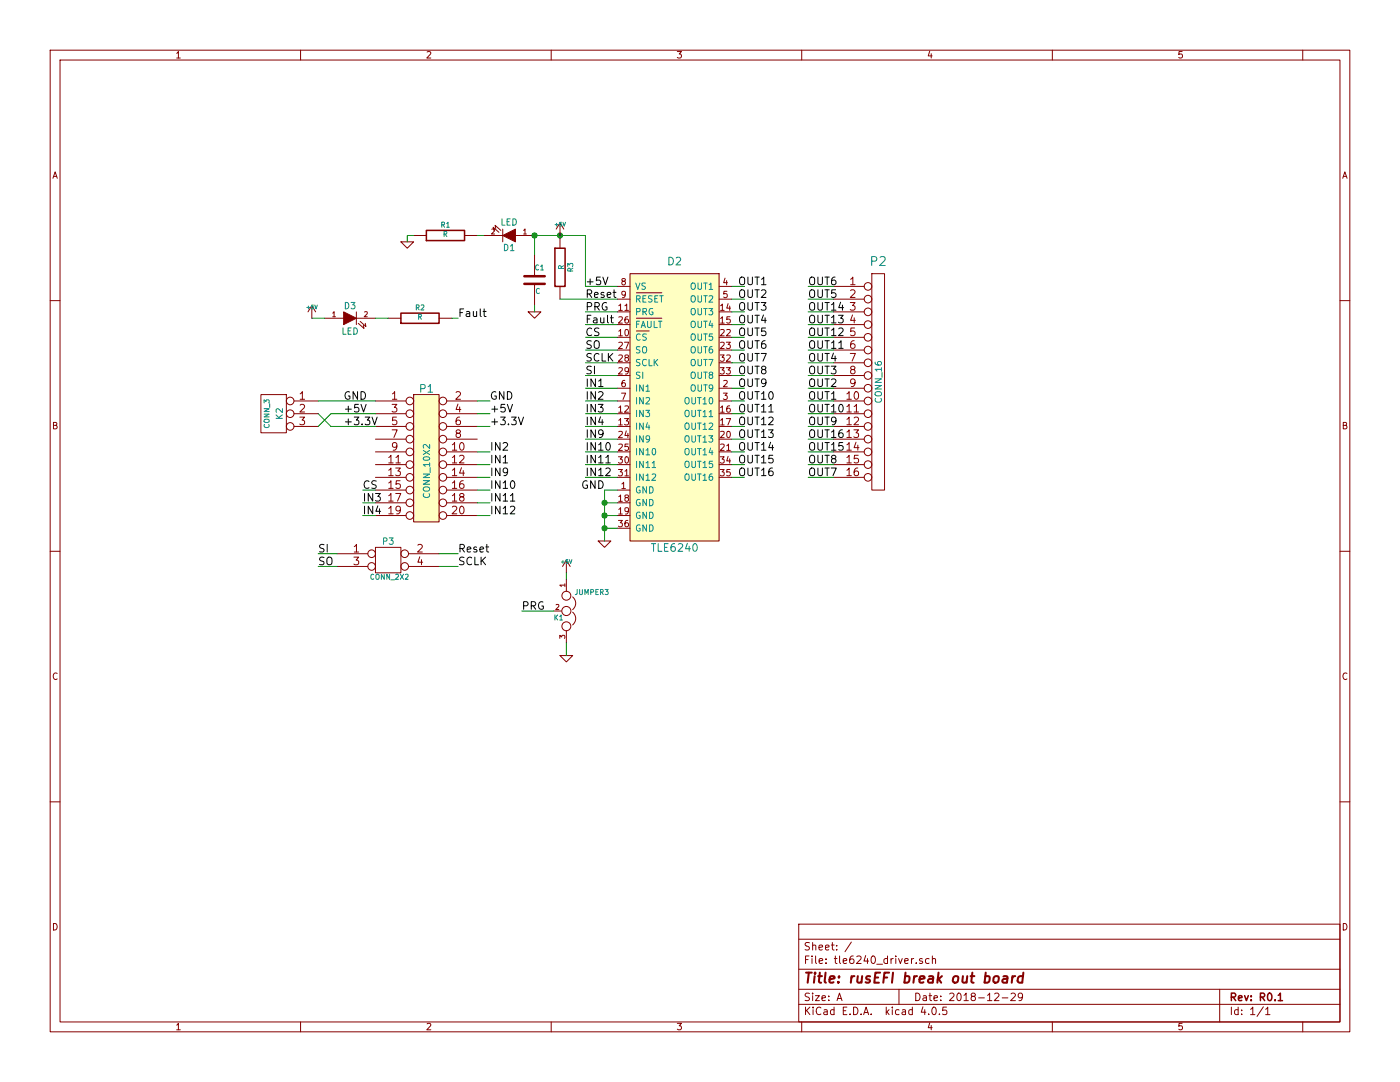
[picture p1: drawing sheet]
EESchema Schematic File Version 2
LIBS:KICAD_Older_Version
LIBS:power
LIBS:device
LIBS:transistors
LIBS:conn
LIBS:linear
LIBS:regul
LIBS:74xx
LIBS:cmos4000
LIBS:adc-dac
LIBS:memory
LIBS:xilinx
LIBS:microcontrollers
LIBS:dsp
LIBS:microchip
LIBS:analog_switches
LIBS:motorola
LIBS:texas
LIBS:intel
LIBS:audio
LIBS:interface
LIBS:digital-audio
LIBS:philips
LIBS:display
LIBS:cypress
LIBS:siliconi
LIBS:opto
LIBS:atmel
LIBS:contrib
LIBS:valves
LIBS:tle6240
LIBS:conn_16
LIBS:tle6240_driver-cache
EELAYER 25 0
EELAYER END
$Descr A 11000 8500
encoding utf-8
Sheet 1 1
Title "rusEFI break out board"
Date "2018-12-29"
Rev "R0.1"
Comp ""
Comment1 ""
Comment2 ""
Comment3 ""
Comment4 ""
$EndDescr
$Comp
L TLE6240 D2
U 1 1
P 5300 2900
F 0 "D2" H 5300 3750 60  0000 C CNN
F 1 "TLE6240" H 5300 1500 60  0000 C CNN
F 2 "~" H 5300 2900 60  0000 C CNN
F 3 "~" H 5300 2900 60  0000 C CNN
	1    5300 2900
	1    0    0    -1  
$EndComp
$Comp
L GND #PWR01
U 1 1
P 4750 4250
F 0 "#PWR01" H 4750 4250 30  0001 C CNN
F 1 "GND" H 4750 4180 30  0001 C CNN
F 2 "" H 4750 4250 60  0000 C CNN
F 3 "" H 4750 4250 60  0000 C CNN
	1    4750 4250
	1    0    0    -1  
$EndComp
$Comp
L C C1
U 1 1
P 4200 2200
F 0 "C1" H 4200 2300 40  0000 L CNN
F 1 "C" H 4206 2115 40  0000 L CNN
F 2 "~" H 4238 2050 30  0000 C CNN
F 3 "~" H 4200 2200 60  0000 C CNN
	1    4200 2200
	1    0    0    -1  
$EndComp
$Comp
L GND #PWR02
U 1 1
P 4200 2450
F 0 "#PWR02" H 4200 2450 30  0001 C CNN
F 1 "GND" H 4200 2380 30  0001 C CNN
F 2 "" H 4200 2450 60  0000 C CNN
F 3 "" H 4200 2450 60  0000 C CNN
	1    4200 2450
	1    0    0    -1  
$EndComp
Text Label 5800 2250 0    60   ~ 0
OUT1
Text Label 5800 2350 0    60   ~ 0
OUT2
Text Label 5800 2450 0    60   ~ 0
OUT3
Text Label 5800 2550 0    60   ~ 0
OUT4
Text Label 5800 2650 0    60   ~ 0
OUT5
Text Label 5800 2750 0    60   ~ 0
OUT6
Text Label 5800 2850 0    60   ~ 0
OUT7
Text Label 5800 2950 0    60   ~ 0
OUT8
Text Label 5800 3050 0    60   ~ 0
OUT9
Text Label 5800 3150 0    60   ~ 0
OUT10
Text Label 5800 3250 0    60   ~ 0
OUT11
Text Label 5800 3350 0    60   ~ 0
OUT12
Text Label 5800 3450 0    60   ~ 0
OUT13
Text Label 5800 3550 0    60   ~ 0
OUT14
Text Label 5800 3650 0    60   ~ 0
OUT15
Text Label 5800 3750 0    60   ~ 0
OUT16
Text Label 6350 3350 0    60   ~ 0
OUT9
Text Label 6350 3250 0    60   ~ 0
OUT10
Text Label 6350 3150 0    60   ~ 0
OUT1
Text Label 6350 3050 0    60   ~ 0
OUT2
Text Label 6350 2950 0    60   ~ 0
OUT3
Text Label 6350 2850 0    60   ~ 0
OUT4
Text Label 6350 2750 0    60   ~ 0
OUT11
Text Label 6350 2650 0    60   ~ 0
OUT12
Text Label 6350 2550 0    60   ~ 0
OUT13
Text Label 6350 2450 0    60   ~ 0
OUT14
Text Label 6350 2350 0    60   ~ 0
OUT5
Text Label 6350 2250 0    60   ~ 0
OUT6
Text Label 6350 3750 0    60   ~ 0
OUT7
Text Label 6350 3650 0    60   ~ 0
OUT8
Text Label 6350 3550 0    60   ~ 0
OUT15
Text Label 6350 3450 0    60   ~ 0
OUT16
$Comp
L LED D1
U 1 1
P 4000 1850
F 0 "D1" H 4000 1950 50  0000 C CNN
F 1 "LED" H 4000 1750 50  0000 C CNN
F 2 "~" H 4000 1850 60  0000 C CNN
F 3 "~" H 4000 1850 60  0000 C CNN
	1    4000 1850
	-1   0    0    1   
$EndComp
$Comp
L R R1
U 1 1
P 3500 1850
F 0 "R1" V 3580 1850 40  0000 C CNN
F 1 "R" V 3507 1851 40  0000 C CNN
F 2 "~" V 3430 1850 30  0000 C CNN
F 3 "~" H 3500 1850 30  0000 C CNN
	1    3500 1850
	0    -1   -1   0   
$EndComp
$Comp
L GND #PWR03
U 1 1
P 3200 1900
F 0 "#PWR03" H 3200 1900 30  0001 C CNN
F 1 "GND" H 3200 1830 30  0001 C CNN
F 2 "" H 3200 1900 60  0000 C CNN
F 3 "" H 3200 1900 60  0000 C CNN
	1    3200 1900
	1    0    0    -1  
$EndComp
Text Label 4600 2350 0    60   ~ 0
Reset
Text Label 4600 2450 0    60   ~ 0
PRG
Text Label 4600 2550 0    60   ~ 0
Fault
Text Label 4600 2650 0    60   ~ 0
CS
Text Label 4600 2750 0    60   ~ 0
SO
Text Label 4600 2850 0    60   ~ 0
SCLK
Text Label 4600 2950 0    60   ~ 0
SI
Text Label 4600 3050 0    60   ~ 0
IN1
Text Label 4600 3150 0    60   ~ 0
IN2
Text Label 4600 3250 0    60   ~ 0
IN3
Text Label 4600 3350 0    60   ~ 0
IN4
Text Label 4600 3450 0    60   ~ 0
IN9
Text Label 4600 3550 0    60   ~ 0
IN10
Text Label 4600 3650 0    60   ~ 0
IN11
Text Label 4600 3750 0    60   ~ 0
IN12
Text Label 3850 3950 0    60   ~ 0
IN11
Text Label 3600 4450 0    60   ~ 0
SCLK
Text Label 3850 3850 0    60   ~ 0
IN10
Text Label 3850 3750 0    60   ~ 0
IN9
Text Label 3850 3650 0    60   ~ 0
IN1
Text Label 2850 3950 0    60   ~ 0
IN3
Text Label 2850 4050 0    60   ~ 0
IN4
Text Label 2850 3850 0    60   ~ 0
CS
Text Label 3600 4350 0    60   ~ 0
Reset
Text Label 4100 4800 0    60   ~ 0
PRG
Text Label 3600 2500 0    60   ~ 0
Fault
$Comp
L +5V #PWR04
U 1 1
P 4450 4500
F 0 "#PWR04" H 4450 4590 20  0001 C CNN
F 1 "+5V" H 4450 4590 30  0000 C CNN
F 2 "" H 4450 4500 60  0000 C CNN
F 3 "" H 4450 4500 60  0000 C CNN
	1    4450 4500
	1    0    0    -1  
$EndComp
$Comp
L GND #PWR05
U 1 1
P 4450 5150
F 0 "#PWR05" H 4450 5150 30  0001 C CNN
F 1 "GND" H 4450 5080 30  0001 C CNN
F 2 "" H 4450 5150 60  0000 C CNN
F 3 "" H 4450 5150 60  0000 C CNN
	1    4450 5150
	1    0    0    -1  
$EndComp
$Comp
L LED D3
U 1 1
P 2750 2500
F 0 "D3" H 2750 2600 50  0000 C CNN
F 1 "LED" H 2750 2400 50  0000 C CNN
F 2 "~" H 2750 2500 60  0000 C CNN
F 3 "~" H 2750 2500 60  0000 C CNN
	1    2750 2500
	1    0    0    -1  
$EndComp
$Comp
L R R2
U 1 1
P 3300 2500
F 0 "R2" V 3380 2500 40  0000 C CNN
F 1 "R" V 3307 2501 40  0000 C CNN
F 2 "~" V 3230 2500 30  0000 C CNN
F 3 "~" H 3300 2500 30  0000 C CNN
	1    3300 2500
	0    -1   -1   0   
$EndComp
$Comp
L CONN_10X2 P1
U 1 1
P 3350 3600
F 0 "P1" H 3350 4150 60  0000 C CNN
F 1 "CONN_10X2" V 3350 3500 50  0000 C CNN
F 2 "" H 3350 3600 60  0000 C CNN
F 3 "" H 3350 3600 60  0000 C CNN
	1    3350 3600
	1    0    0    -1  
$EndComp
Text Label 2500 4450 0    60   ~ 0
SO
Text Label 2500 4350 0    60   ~ 0
SI
Text Label 3850 3550 0    60   ~ 0
IN2
Text Label 3850 4050 0    60   ~ 0
IN12
$Comp
L CONN_3 K2
U 1 1
P 2150 3250
F 0 "K2" V 2100 3250 50  0000 C CNN
F 1 "CONN_3" V 2200 3250 40  0000 C CNN
F 2 "" H 2150 3250 60  0000 C CNN
F 3 "" H 2150 3250 60  0000 C CNN
	1    2150 3250
	-1   0    0    -1  
$EndComp
$Comp
L CONN_16 P2
U 1 1
P 6900 3000
F 0 "P2" H 6900 3950 70  0000 C CNN
F 1 "CONN_16" V 6900 3000 50  0000 C CNN
F 2 "~" H 6900 3000 60  0000 C CNN
F 3 "~" H 6900 3000 60  0000 C CNN
	1    6900 3000
	1    0    0    -1  
$EndComp
$Comp
L CONN_2X2 P3
U 1 1
P 3050 4400
F 0 "P3" H 3050 4550 50  0000 C CNN
F 1 "CONN_2X2" H 3060 4270 40  0000 C CNN
F 2 "" H 3050 4400 60  0000 C CNN
F 3 "" H 3050 4400 60  0000 C CNN
	1    3050 4400
	1    0    0    -1  
$EndComp
$Comp
L R R3
U 1 1
P 4400 2100
F 0 "R3" V 4480 2100 40  0000 C CNN
F 1 "R" V 4407 2101 40  0000 C CNN
F 2 "~" V 4330 2100 30  0000 C CNN
F 3 "~" H 4400 2100 30  0000 C CNN
	1    4400 2100
	1    0    0    -1  
$EndComp
Text Label 2700 3350 0    60   ~ 0
+3.3V
Text Label 2700 3250 0    60   ~ 0
+5V
Text Label 2700 3150 0    60   ~ 0
GND
Wire Wire Line
	4850 4150 4750 4150
Wire Wire Line
	4750 3850 4750 4250
Wire Wire Line
	4850 4050 4750 4050
Connection ~ 4750 4150
Wire Wire Line
	4850 3950 4750 3950
Connection ~ 4750 4050
Wire Wire Line
	4850 3850 4750 3850
Connection ~ 4750 3950
Wire Wire Line
	4600 2250 4850 2250
Wire Wire Line
	4200 2450 4200 2400
Wire Wire Line
	5750 2250 5850 2250
Wire Wire Line
	5750 2350 5850 2350
Wire Wire Line
	5750 2450 5850 2450
Wire Wire Line
	5750 2550 5850 2550
Wire Wire Line
	5750 2650 5850 2650
Wire Wire Line
	5750 2750 5850 2750
Wire Wire Line
	5750 2850 5850 2850
Wire Wire Line
	5750 2950 5850 2950
Wire Wire Line
	5750 3050 5850 3050
Wire Wire Line
	5750 3150 5850 3150
Wire Wire Line
	5750 3250 5850 3250
Wire Wire Line
	5750 3350 5850 3350
Wire Wire Line
	5750 3450 5850 3450
Wire Wire Line
	5750 3550 5850 3550
Wire Wire Line
	5750 3650 5850 3650
Wire Wire Line
	5750 3750 5850 3750
Wire Wire Line
	6350 3350 6550 3350
Wire Wire Line
	6350 3250 6550 3250
Wire Wire Line
	6350 3150 6550 3150
Wire Wire Line
	6350 3050 6550 3050
Wire Wire Line
	6350 2950 6550 2950
Wire Wire Line
	6350 2850 6550 2850
Wire Wire Line
	6350 2750 6550 2750
Wire Wire Line
	6350 2650 6550 2650
Wire Wire Line
	6350 2550 6550 2550
Wire Wire Line
	6350 2450 6550 2450
Wire Wire Line
	6350 2350 6550 2350
Wire Wire Line
	6350 2250 6550 2250
Wire Wire Line
	6350 3750 6550 3750
Wire Wire Line
	6350 3650 6550 3650
Wire Wire Line
	6350 3550 6550 3550
Wire Wire Line
	6350 3450 6550 3450
Wire Wire Line
	4400 2350 4850 2350
Wire Wire Line
	4600 2450 4850 2450
Wire Wire Line
	4600 2550 4850 2550
Wire Wire Line
	4600 2650 4850 2650
Wire Wire Line
	4600 2750 4850 2750
Wire Wire Line
	4600 2850 4850 2850
Wire Wire Line
	4600 2950 4850 2950
Wire Wire Line
	4600 3050 4850 3050
Wire Wire Line
	4600 3150 4850 3150
Wire Wire Line
	4600 3250 4850 3250
Wire Wire Line
	4600 3350 4850 3350
Wire Wire Line
	4600 3450 4850 3450
Wire Wire Line
	4600 3550 4850 3550
Wire Wire Line
	4600 3650 4850 3650
Wire Wire Line
	4600 3750 4850 3750
Wire Wire Line
	3750 3550 3850 3550
Wire Wire Line
	3750 3650 3850 3650
Wire Wire Line
	3750 3850 3850 3850
Wire Wire Line
	3750 3950 3850 3950
Wire Wire Line
	3750 4050 3850 4050
Wire Wire Line
	2950 3950 2850 3950
Wire Wire Line
	2950 4050 2850 4050
Connection ~ 4200 1850
Wire Wire Line
	3800 1850 3750 1850
Wire Wire Line
	3250 1850 3200 1850
Wire Wire Line
	3200 1850 3200 1900
Wire Wire Line
	3750 3750 3850 3750
Wire Wire Line
	2950 3850 2850 3850
Wire Wire Line
	3450 4350 3600 4350
Wire Wire Line
	3450 4450 3600 4450
Wire Wire Line
	2650 4350 2500 4350
Wire Wire Line
	2650 4450 2500 4450
Wire Wire Line
	4200 1850 4200 2000
Connection ~ 4400 1850
Wire Wire Line
	3050 2500 2950 2500
Wire Wire Line
	2450 2500 2550 2500
Wire Wire Line
	3550 2500 3600 2500
Wire Wire Line
	2500 3150 2950 3150
Wire Wire Line
	3750 3250 3850 3250
Wire Wire Line
	3750 3350 3850 3350
Wire Wire Line
	2600 3250 2950 3250
Text Label 3850 3250 0    60   ~ 0
+5V
Text Label 3850 3350 0    60   ~ 0
+3.3V
Text Label 3850 3150 0    60   ~ 0
GND
Wire Wire Line
	3750 3150 3850 3150
Text Label 4750 3850 2    60   ~ 0
GND
Text Label 4600 2250 0    60   ~ 0
+5V
Wire Wire Line
	4600 1850 4600 2250
Wire Wire Line
	4600 1850 4200 1850
Wire Wire Line
	2950 3350 2600 3350
Wire Wire Line
	2500 3350 2600 3250
Wire Wire Line
	2600 3350 2500 3250
$Comp
L +5V #PWR06
U 1 1
P 2450 2500
F 0 "#PWR06" H 2450 2590 20  0001 C CNN
F 1 "+5V" H 2450 2590 30  0000 C CNN
F 2 "" H 2450 2500 60  0000 C CNN
F 3 "" H 2450 2500 60  0000 C CNN
	1    2450 2500
	1    0    0    -1  
$EndComp
$Comp
L +5V #PWR07
U 1 1
P 4400 1850
F 0 "#PWR07" H 4400 1940 20  0001 C CNN
F 1 "+5V" H 4400 1940 30  0000 C CNN
F 2 "" H 4400 1850 60  0000 C CNN
F 3 "" H 4400 1850 60  0000 C CNN
	1    4400 1850
	1    0    0    -1  
$EndComp
$Comp
L JUMPER3 K1
U 1 1
P 4450 4800
F 0 "K1" V 4500 4700 40  0000 L CNN
F 1 "JUMPER3" V 4300 5000 40  0000 C CNN
F 2 "~" H 4450 4800 60  0000 C CNN
F 3 "~" H 4450 4800 60  0000 C CNN
	1    4450 4800
	0    1    1    0   
$EndComp
Wire Wire Line
	4450 5050 4450 5150
Wire Wire Line
	4450 4550 4450 4500
Wire Wire Line
	4100 4800 4350 4800
$EndSCHEMATC
